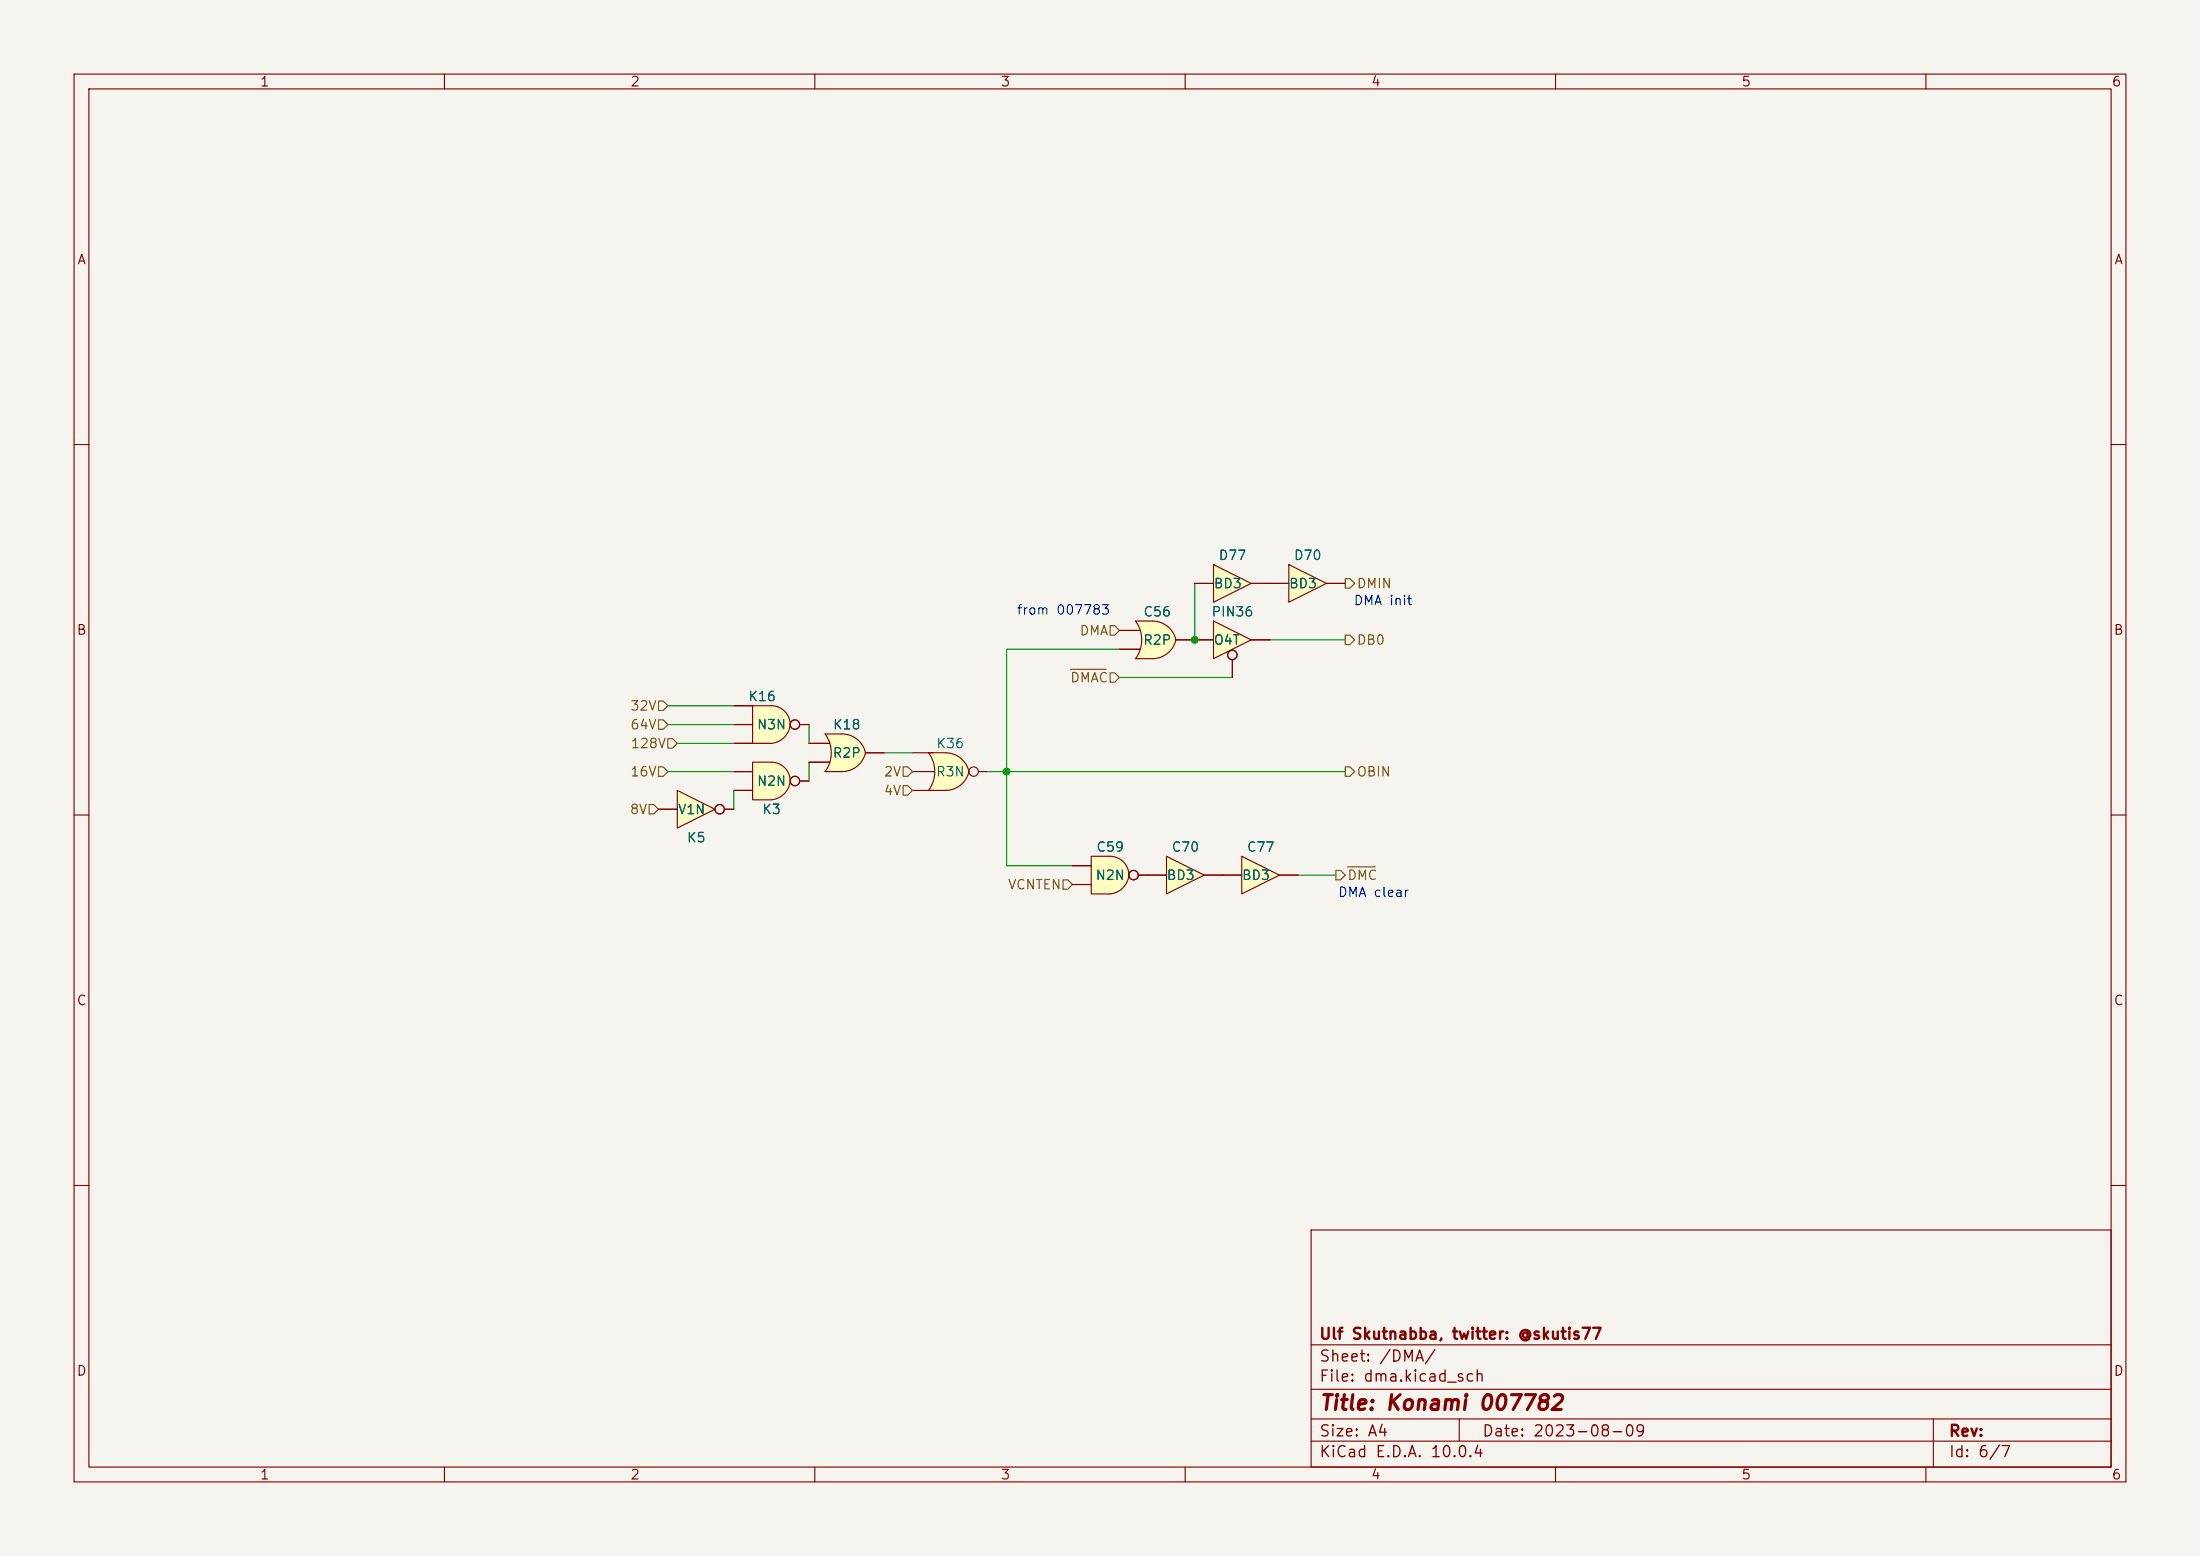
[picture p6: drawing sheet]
<svg xmlns="http://www.w3.org/2000/svg" width="297mm" height="210mm" viewBox="0 0 297 210" stroke-linecap="round" stroke-linejoin="round" font-family="sans-serif">
<path d="M0 0h297v210h-297z" fill="#f5f4ef" stroke="#f5f4ef" stroke-width=".14"/>
<g fill="none" stroke="#840000" stroke-width=".15">
<path d="M10 10h277v190h-277zM12 12h273v186h-273zM60 10v2M110 10v2M160 10v2M210 10v2M260 10v2M10 60h2M285 60h2M10 110h2M285 110h2M10 160h2"/>
<path d="M177 166h108v32h-108zM285 160h2M60 198v2M110 198v2M160 198v2M177 194.5h108M177 191.5h108M177 187.5h108M177 181.5h108M197 191.5v3M210 198v2M260 198v2"/>
<path d="M261 191.5v6.5"/>
</g>
<path d="M149.6 117.8l2.8 .3a2.82 2.82 0 0 1-2.5 2.6z" fill="#ffffc2" stroke="#ffffc2" stroke-width=".14"/>
<path d="M147.3 115.6h2.6v5.1h-2.6z" fill="#ffffc2"/>
<path d="M149.9 115.6a2.54 2.54 0 0 1 2.5 2.5h-2.5z" fill="#ffffc2" stroke="#ffffc2" stroke-width=".14"/>
<g fill="none" stroke="#840000" stroke-width=".15">
<path d="M144.8 116.8h2.5M144.8 119.4h2.5M147.3 115.6h2.6a2.51 2.51 0 0 1 2.5 2.1 2.51 2.51 0 0 1-1.8 2.8l-.7 .2h-2.6zM153.7 118.1h1.2"/>
<circle cx="153" cy="118.1" r=".63"/>
</g>
<path d="M153.3 83.8h2.3" fill="none" stroke="#ffffc2" stroke-width=".14"/>
<path d="M153.3 83.8h2.3v5.1h-2.3a4.3 4.3 0 0 0 0-5.1z" fill="#ffffc2"/>
<g fill="#ffffc2" stroke="#ffffc2" stroke-width=".14">
<path d="M155.6 85.7l3.1 .7a3.2 3.2 0 0 1-3.1 2.5z"/>
<path d="M155.6 83.8a3.2 3.2 0 0 1 3.2 2.6l-3.2 .7z"/>
</g>
<path d="M151.1 85.1h2.8M151.1 87.6h2.8M158.7 86.4a3.2 3.2 0 0 1-3.1 2.5M158.7 86.4h2.6M158.8 86.4a3.2 3.2 0 0 0-3.2-2.6h-2.3a4.3 4.3 0 0 1 0 5.1" fill="none" stroke="#840000" stroke-width=".15"/>
<path d="M153.3 88.9h2.3z" fill="#840000" stroke="#840000" stroke-width=".15"/>
<path d="M163.8 83.8l5.1 2.6-5.1 2.5z" fill="#ffffc2"/>
<g fill="none" stroke="#840000" stroke-width=".15">
<path d="M161.3 86.4h2.5M163.8 83.8l5.1 2.6-5.1 2.5zM166.4 89v2.4M168.9 86.4h2.5"/>
<circle cx="166.4" cy="88.4" r=".63"/>
</g>
<path d="M103.9 105.1l2.8 .3a2.82 2.82 0 0 1-2.6 2.6z" fill="#ffffc2" stroke="#ffffc2" stroke-width=".14"/>
<path d="M101.6 102.9h2.5v5.1h-2.5z" fill="#ffffc2"/>
<g fill="#ffffc2" stroke="#ffffc2" stroke-width=".14">
<path d="M104.1 102.9a2.54 2.54 0 0 1 2.6 2.5h-2.6z"/>
<path d="M103.9 97.5l2.8 .3a2.82 2.82 0 0 1-2.6 2.5z"/>
</g>
<g fill="none" stroke="#840000" stroke-width=".15">
<path d="M99.1 104.1h2.5M99.1 106.7h2.5M101.6 102.9h2.5a2.51 2.51 0 0 1 2.5 2.1 2.51 2.51 0 0 1-1.7 2.8l-.8 .2h-2.5zM107.9 105.4h1.3"/>
<circle cx="107.3" cy="105.4" r=".63"/>
</g>
<path d="M101.6 95.3h2.5v5h-2.5z" fill="#ffffc2"/>
<path d="M104.1 95.3a2.54 2.54 0 0 1 2.6 2.5h-2.6z" fill="#ffffc2" stroke="#ffffc2" stroke-width=".14"/>
<g fill="none" stroke="#840000" stroke-width=".15">
<path d="M99.1 95.3h2.5M99.1 97.8h2.5M101.6 95.3h2.5a2.51 2.51 0 0 1 2.5 2.1 2.51 2.51 0 0 1-1.7 2.8l-.8 .1h-2.5zM107.9 97.8h1.3M99.1 100.3h2.5"/>
<circle cx="107.3" cy="97.8" r=".63"/>
</g>
<path d="M167.6 115.6l5.1 2.5-5.1 2.6z" fill="#ffffc2"/>
<path d="M165.1 118.1h2.5M167.6 115.6l5.1 2.5-5.1 2.6zM172.7 118.1h2.6" fill="none" stroke="#840000" stroke-width=".15"/>
<path d="M111.4 99.1h2.3" fill="none" stroke="#ffffc2" stroke-width=".14"/>
<path d="M111.4 99.1h2.3v5h-2.3a4.3 4.3 0 0 0 0-5z" fill="#ffffc2"/>
<g fill="#ffffc2" stroke="#ffffc2" stroke-width=".14">
<path d="M113.7 100.9l3.1 .7a3.2 3.2 0 0 1-3.1 2.5z"/>
<path d="M113.7 99.1a3.2 3.2 0 0 1 3.1 2.5l-3.1 .7z"/>
</g>
<path d="M109.2 100.3h2.8M109.2 102.9h2.8M116.8 101.6a3.2 3.2 0 0 1-3.1 2.5M116.8 101.6h2.6M116.8 101.6a3.2 3.2 0 0 0-3.1-2.5h-2.3a4.3 4.3 0 0 1 0 5" fill="none" stroke="#840000" stroke-width=".15"/>
<path d="M111.4 104.1h2.3z" fill="#840000" stroke="#840000" stroke-width=".15"/>
<path d="M125.3 101.6h2.3" fill="none" stroke="#ffffc2" stroke-width=".14"/>
<path d="M125.3 101.6h2.3v5.1h-2.3a4.3 4.3 0 0 0 0-5.1z" fill="#ffffc2"/>
<g fill="#ffffc2" stroke="#ffffc2" stroke-width=".14">
<path d="M127.6 103.4l3.2 .7a3.2 3.2 0 0 1-3.2 2.6z"/>
<path d="M127.6 101.6a3.2 3.2 0 0 1 3.2 2.5l-3.2 .7z"/>
</g>
<g fill="none" stroke="#840000" stroke-width=".15">
<path d="M123.2 101.6h4.4a3.1 3.1 0 0 1 3.2 2.7 3.2 3.2 0 0 1-3.2 2.4M123.2 104.1h2.9M123.2 106.7h2.8M125.4 101.6a4.3 4.3 0 0 1 0 5.1M132.1 104.1h1.2"/>
<circle cx="131.4" cy="104.1" r=".63"/>
</g>
<path d="M125.3 106.7h2.3z" fill="#840000" stroke="#840000" stroke-width=".15"/>
<path d="M91.4 106.7l5.1 2.5-5.1 2.6z" fill="#ffffc2"/>
<g fill="none" stroke="#840000" stroke-width=".15">
<path d="M88.9 109.2h2.5M91.4 106.7l5.1 2.5-5.1 2.6zM97.8 109.2h1.3"/>
<circle cx="97.2" cy="109.2" r=".63"/>
</g>
<path d="M174 76.2l5.1 2.5-5.1 2.6z" fill="#ffffc2"/>
<path d="M171.4 78.7h2.6M174 76.2l5.1 2.5-5.1 2.6zM179.1 78.7h2.5" fill="none" stroke="#840000" stroke-width=".15"/>
<path d="M163.8 76.2l5.1 2.5-5.1 2.6z" fill="#ffffc2"/>
<path d="M161.3 78.7h2.5M163.8 76.2l5.1 2.5-5.1 2.6zM168.9 78.7h2.5" fill="none" stroke="#840000" stroke-width=".15"/>
<path d="M157.5 115.6l5.1 2.5-5.1 2.6z" fill="#ffffc2"/>
<g fill="none" stroke="#840000" stroke-width=".15">
<path d="M161.3 78.7h2.5M168.9 78.7h5.1M179.1 78.7h2.5M99.1 95.3h2.5M99.1 97.8h2.5M107.9 97.8h1.3M151.1 85.1h2.8M151.1 87.6h2.8M158.7 86.4h5.1M166.4 89v2.4M168.9 86.4h2.5M88.9 109.2h2.5"/>
<path d="M97.8 109.2h1.3M99.1 104.1h2.5M99.1 106.7h2.5M99.1 100.3h2.5M107.9 105.4h1.3M109.2 100.3h2.8M109.2 102.9h2.8M116.8 101.6h2.6M144.8 116.8h2.5M144.8 119.4h2.5M153.7 118.1h3.8M157.5 115.6l5.1 2.5-5.1 2.6z"/>
<path d="M162.6 118.1h5M172.7 118.1h2.6"/>
<circle cx="107.3" cy="97.8" r=".63"/>
<circle cx="166.4" cy="88.4" r=".63"/>
<circle cx="97.2" cy="109.2" r=".63"/>
<circle cx="107.3" cy="105.4" r=".63"/>
<circle cx="153" cy="118.1" r=".63"/>
</g>
<g fill="none" stroke="#725600" stroke-width=".15">
<path d="M181.6 78.1h.6l.7 .6-.7 .7h-.6zM88.9 94.6h.6l.7 .7-.7 .6h-.6zM88.9 97.2h.6l.7 .6-.7 .6h-.6zM90.2 99.7h.6l.6 .6-.6 .7h-.6zM144.5 90.3h4.8M149.9 90.8h.6l.6 .6-.6 .7h-.6zM149.9 84.5h.6l.6 .6-.6 .6h-.6zM181.6 85.7h.6l.7 .7-.7 .6h-.6zM87.6 108.6h.7l.6 .6-.6 .7h-.7zM88.9 103.5h.6l.7 .6-.7 .7h-.6zM121.9 103.5h.7l.6 .6-.6 .7h-.7zM121.9 106h.7l.6 .7-.6 .6h-.7z"/>
<path d="M143.5 118.7h.6l.7 .7-.7 .6h-.6zM180.3 117.5h.7l.6 .6-.6 .6h-.7zM181.6 103.5h.6l.7 .6-.7 .7h-.6zM181.9 117h3.8"/>
</g>
<g fill="none" stroke="#009600" stroke-width=".15">
<path d="M161.3 78.7v7.7M90.2 97.8h8.9M90.2 95.3h8.9M109.2 97.8v2.5M151.1 87.6h-15.2v29.2h8.9M151.1 91.4h15.3M171.4 86.4h10.2M90.2 104.1h8.9M91.4 100.3h7.7M99.1 106.7v2.5M109.2 102.9v2.5M119.4 101.6h3.8"/>
<path d="M133.3 104.1h48.3M175.3 118.1h5"/>
</g>
<g fill="#009600" stroke="#009600" stroke-width=".14">
<circle cx="135.9" cy="104.1" r=".46"/>
<circle cx="161.3" cy="86.4" r=".46"/>
</g>
<text font-size="2" fill="#840000" x="178" y="190.8">Title: Konami 007782</text>
<g font-size="1.5" fill="#840000">
<text x="178" y="184.2">Sheet: /DMA/</text>
<text x="178" y="181.2">Ulf Skutnabba, twitter: @skutis77</text>
<text x="178" y="186.9">File: dma.kicad_sch</text>
<text x="178" y="197.1">KiCad E.D.A. 10.0.4</text>
<text x="178" y="194.3">Size: A4</text>
<text x="200" y="194.3">Date: 2023-08-09</text>
<text x="263" y="194.3">Rev:</text>
<text x="263" y="197.1">Id: 6/7</text>
</g>
<g font-size="1.3" fill="#840000">
<text x="35" y="12">1</text>
<text x="85" y="12">2</text>
<text x="135" y="12">3</text>
<text x="185" y="12">4</text>
<text x="235" y="12">5</text>
<text x="285" y="12">6</text>
<text x="10.3" y="36">A</text>
<text x="285.3" y="36">A</text>
<text x="10.3" y="86">B</text>
<text x="285.3" y="86">B</text>
<text x="10.3" y="136">C</text>
<text x="285.3" y="136">C</text>
<text x="10.3" y="186">D</text>
<text x="285.3" y="186">D</text>
<text x="35" y="200">1</text>
<text x="85" y="200">2</text>
<text x="135" y="200">3</text>
<text x="185" y="200">4</text>
<text x="235" y="200">5</text>
<text x="285" y="200">6</text>
</g>
<g font-size="1.3" fill="#006464">
<text x="164.4" y="75.9">D77</text>
<text x="174.6" y="75.9">D70</text>
<text x="154.3" y="83.5">C56</text>
<text x="163.5" y="83.5">PIN36</text>
<text x="163.8" y="79.7">BD3</text>
<text x="173.9" y="79.7">BD3</text>
<text x="154.2" y="87.3">R2P</text>
<text x="163.8" y="87.3">O4T</text>
<text x="100.9" y="95">K16</text>
<text x="102.1" y="98.8">N3N</text>
<text x="112.4" y="98.8">K18</text>
<text x="126.3" y="101.3">K36</text>
<text x="102.1" y="106.4">N2N</text>
<text x="112.3" y="102.6">R2P</text>
<text x="126.3" y="105.1">R3N</text>
<text x="91.4" y="110.2">V1N</text>
<text x="102.8" y="110.2">K3</text>
<text x="92.6" y="114">K5</text>
<text x="147.8" y="119.1">N2N</text>
<text x="147.9" y="115.3">C59</text>
<text x="157.4" y="119.1">BD3</text>
<text x="158.1" y="115.3">C70</text>
<text x="167.6" y="119.1">BD3</text>
<text x="168.2" y="115.3">C77</text>
</g>
<g font-size="1.3" fill="#0000c2">
<text x="137.2" y="83.3">from 007783</text>
<text x="182.7" y="82">DMA init</text>
<text x="180.5" y="121.4">DMA clear</text>
</g>
<g font-size="1.3" fill="#725600">
<text x="183.1" y="79.7">DMIN</text>
<text x="145.7" y="86.1">DMA</text>
<text x="183.1" y="87.3">DB0</text>
<text x="144.4" y="92.4">DMAC</text>
<text x="85" y="96.2">32V</text>
<text x="85" y="98.8">64V</text>
<text x="85.1" y="101.3">128V</text>
<text x="85" y="105.1">16V</text>
<text x="119.2" y="105.1">2V</text>
<text x="119.2" y="107.7">4V</text>
<text x="183.1" y="105.1">OBIN</text>
<text x="84.9" y="110.2">8V</text>
<text x="181.8" y="119.1">DMC</text>
<text x="136" y="120.4">VCNTEN</text>
</g>
</svg>
